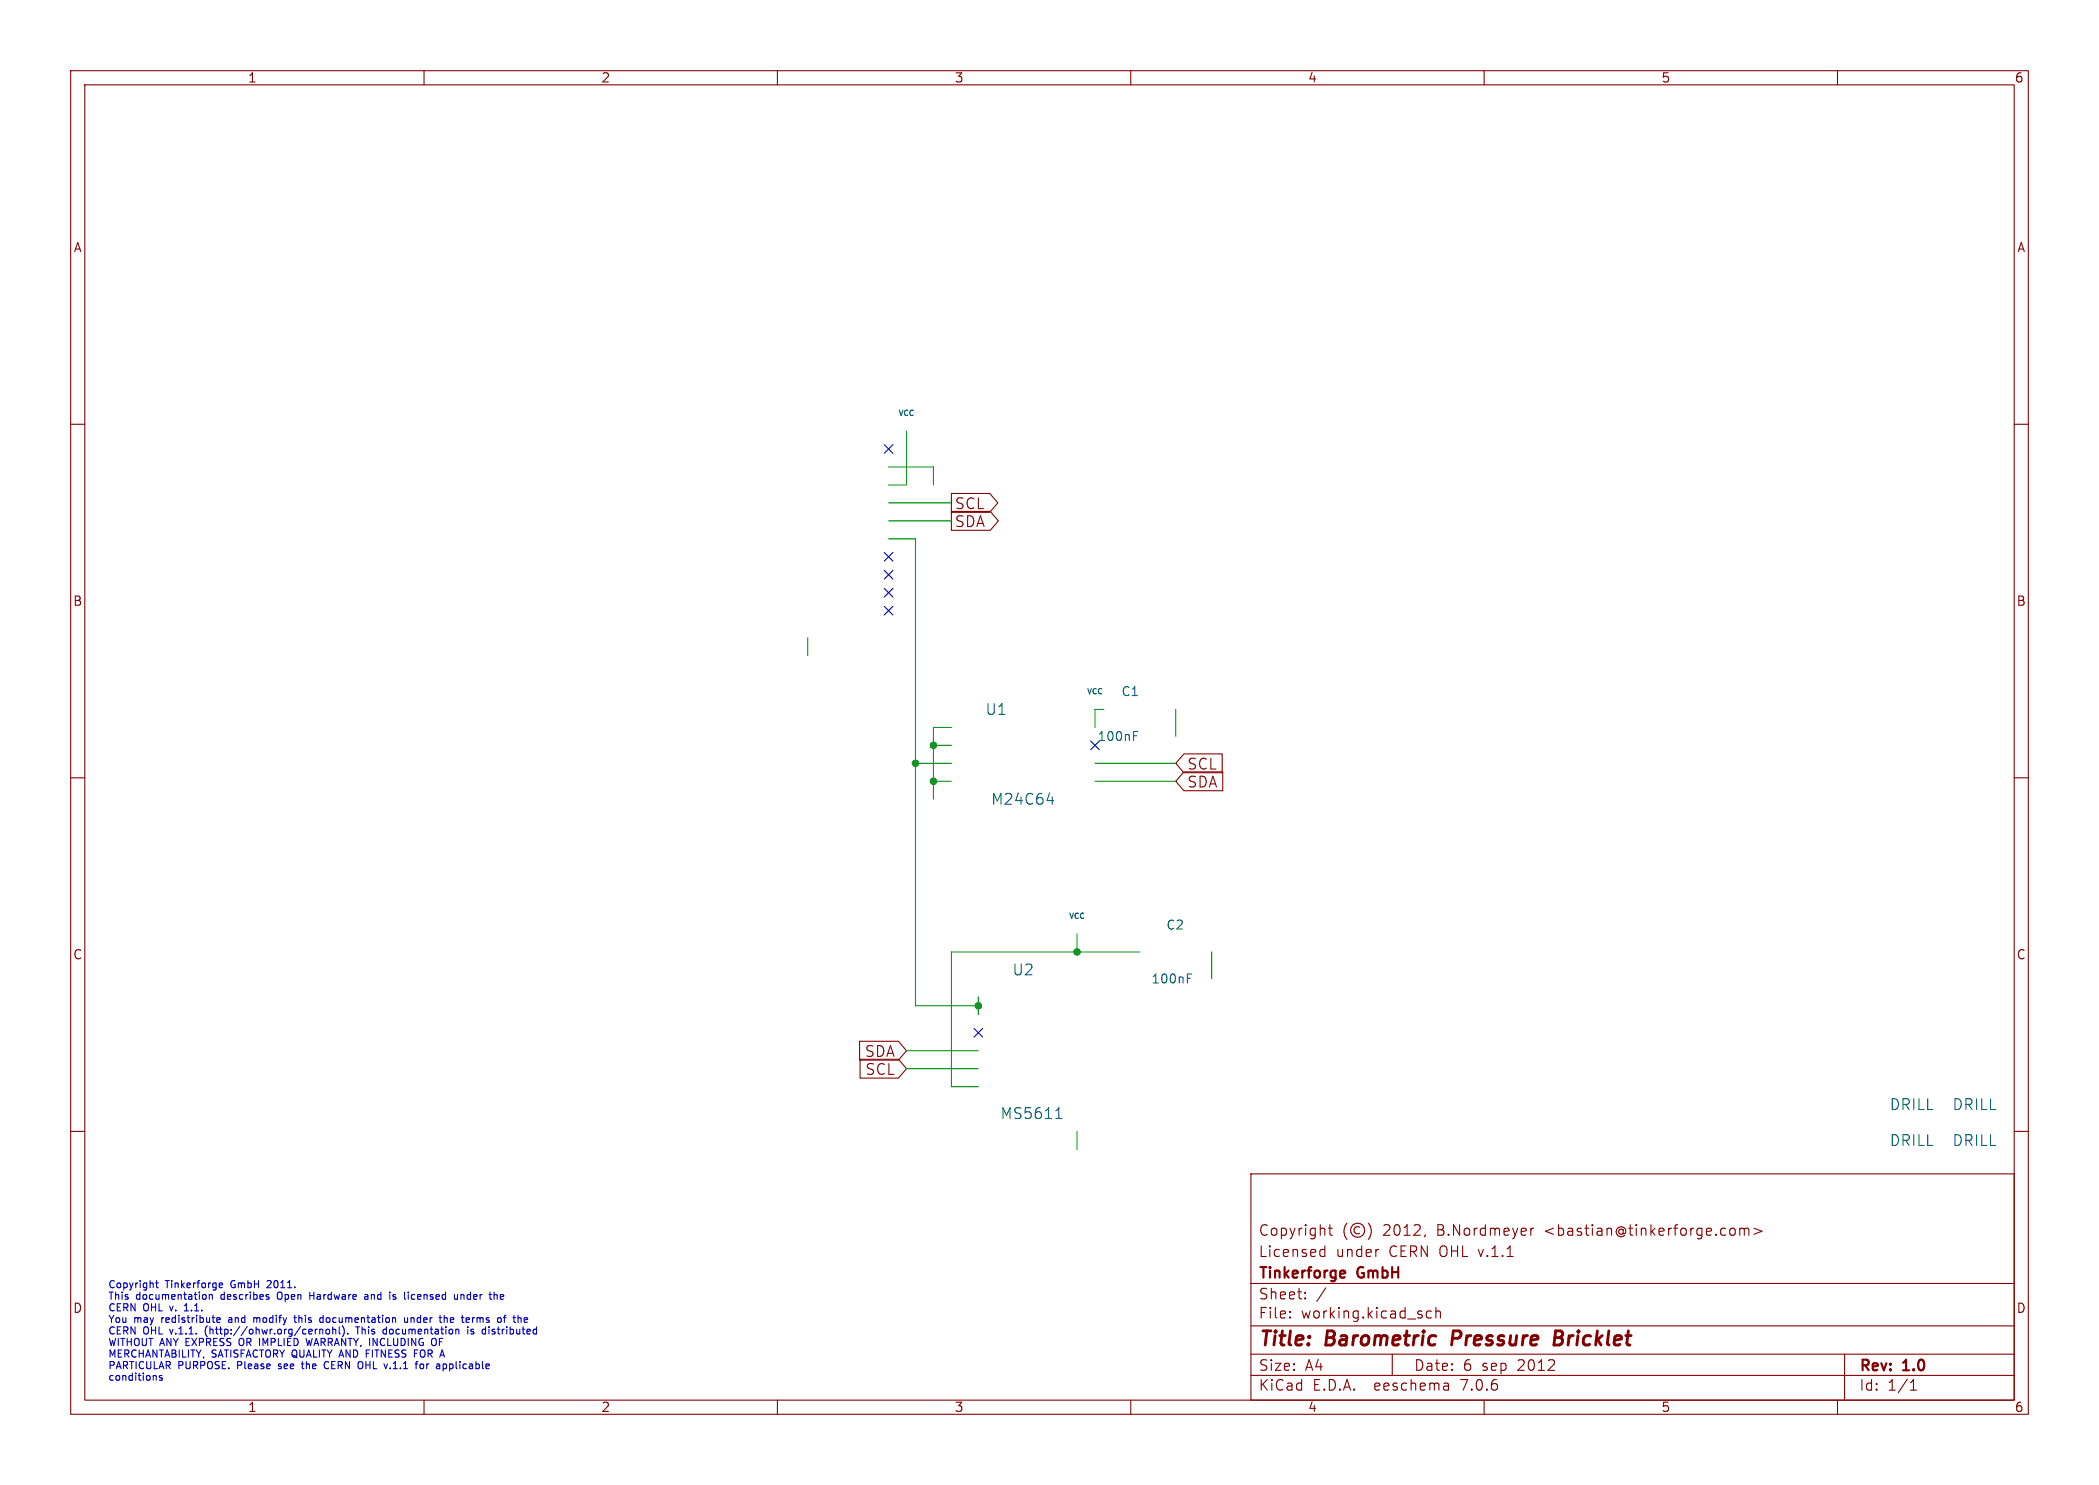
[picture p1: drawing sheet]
<svg xmlns="http://www.w3.org/2000/svg" width="297mm" height="210mm" viewBox="0 0 297 210" stroke-linecap="round" stroke-linejoin="round" font-family="sans-serif">
<g fill="none" stroke="#840000" stroke-width=".15">
<path d="M10 10h277v190h-277zM12 12h273v186h-273zM60 10v2M110 10v2M160 10v2M210 10v2M260 10v2M10 60h2M285 60h2M134.6 72.3h5.5l1.2 1.4-1.2 1.3h-5.5zM134.6 69.8h5.4l1.2 1.3-1.2 1.4h-5.4zM10 110h2"/>
<path d="M167.5 109.2h5.5v2.6h-5.5l-1.1-1.3zM167.5 106.6h5.4v2.7h-5.4l-1.1-1.3zM285 110h2M10 160h2M121.6 147.3h5.5l1.2 1.3-1.2 1.3h-5.5zM121.7 149.8h5.4l1.2 1.3-1.2 1.4h-5.4zM285 160h2M177 166h108v32h-108zM186.9 177.6l.1 .1 .5-.1M186.9 176.8l.1-.1 .5 .1M187.5 176.2v1.5M188 173.7h.5"/>
<path d="M188.2 173.2v1.3v.1l.3 .1M190.6 173a1.72 1.72 0 0 0 0 2.3M192.4 173.6a.52 .52 0 0 0-.8 .4 .52 .52 0 0 0 .8 .4M193.6 173a1.72 1.72 0 0 1 0 2.3M195 176.7h.1M201.7 174.6l-.2 .3M216.6 173.7v1M217 173.7l-.3 .1-.1 .2M245 173.7a.41 .41 0 0 1 .5 .3v.4a.41 .41 0 0 1-.5 .3M246.2 173.8a.37 .37 0 0 1 .6 .1M246.2 173.7v1M246.8 173.9l.2-.2 .4 .1 .1 .9"/>
<path d="M246.8 173.9v.8M248.2 173.7l1.1 .4-1.1 .5M60 198v2M110 198v2M160 198v2M177 194.5h108M177 191.5h108M177 187.5h108M177 181.5h108M182.5 186.3h.1l-.1 .1M182.5 186.3v.1M182.5 185.5v.1"/>
<path d="M182.5 185.5h.1l-.1 .1M184.7 183.6v.1M184.7 183.6h-.1l.1 .1M184.7 182.8v.1M184.7 182.8h-.1l.1 .1M187.6 182.1l-1.3 2M197 191.5v3M202.5 185.5l-.4-.1-.3 .3v.4l.2 .2 .1 .1 .4-.1M203.2 185.5a.37 .37 0 0 1 .6 .1v.8M203.2 184.9v1.5M204.9 195.7l.1 .9M205 196.5l-.2 .1"/>
<path d="M205 196h-.2M210 198v2M260 198v2M261 191.5v6.5M270.3 196.6h.9M270.3 195.5l.4-.4v1.5"/>
<circle cx="192.1" cy="174" r="1"/>
</g>
<path d="M205.6 188.2l-.2 2M220 189.2h.7M220.7 189.2l.2 .1M220.8 188.2h-.7l-.2 2h.7l.2-.1M220.9 189.1l-.2 .1" fill="none" stroke="#840000" stroke-width=".4"/>
<path d="M190.1 179.7l.2 .1v.2l-.7 .2M190.3 180.6l-.2 .1" fill="none" stroke="#840000" stroke-width=".3"/>
<g fill="none" stroke="#0000c2" stroke-width=".15">
<path d="M22 194.5l.1 .2v.5M22 181.4h.4M22.2 181.1v.9l.2 .1M22.9 194.6l-.2-.1-.2 .2 .1 .1 .3 .1v.2h-.4M26.1 185.4h.6M26.3 184.5l-.2 .2M28.8 183.1h.3l.1 .2-.1 .4h-.3M29.1 187.9v.7M29.6 183.2l.2-.1h.2v.6M29.6 183.1v.6M30.7 186.7l.5-.1-.1-.2-.3-.1-.1 .2v.5h.4M31 181.6l.2-.2h.2l.1 .2v.1l-.5 .1"/>
<path d="M31 182l.2 .1h.3M32.4 186.7v.3M33.9 189.4v.7M35.9 186.3v.7M36.2 186.3l-.3 .1M37.8 181.1v.1M37.9 183.4l.2 .2-.2 .1M37.9 183.1h.1M38.3 181.5l-.6 .6h.7M39.3 182.9v.7M39.4 193.5l.1 .1M39.4 192.9v.3"/>
<path d="M41.6 186.3h.3M41.7 186v.9l.2 .1M42.6 192.9h.4M42.8 192.5v.9l.2 .2M43.3 189.3l.2 1 .2-.7 .2 .7M43.8 182.7v1M43.8 183.2h.6M45.2 186.8l.2 .2h.3M45.2 188v.7M45.2 188.1l.2-.1h.2l.1 .7M45.7 186.4l-.3-.1-.2 .2M45.7 186v1"/>
<path d="M46.1 192.6a.5 .5 0 0 0-.2 .6 .5 .5 0 0 0 .5 .3M46.2 188h.2l.2 .2v.3l-.2 .2-.2-.1-.1-.1zM47.1 188.1l.1-.1h.3v.7M47.1 187.6v1.1M48 187.6v.9l.1 .2M48.5 187.5a1.19 1.19 0 0 1 0 1.5M49.2 188.6v.1M50.6 187.6v1.1M51.2 192.6a.72 .72 0 0 1 0 .9M51.6 183.1h.4l.1 .6M51.8 191.4h.4M52.1 183.3l-.4 .1-.1 .1 .1 .2h.4"/>
<path d="M54.2 188.6l.2 .1 .3-.1M54.7 188h-.3l-.2 .1M54.7 187.6v1.1M55.6 183.7h.4M56 183.1h-.3l-.1 .1v.2l.4 .1M57.2 186.3l.1 .7h.2l.2-.1M57.7 186.3v.7M57.8 182.7v.1M58.2 186.3v.7M58.3 183.1l-.1 .2 .1 .4M58.3 186.3l-.1 .1M58.6 191.4h.4"/>
<path d="M59.5 192.9h.3l.1 .2v.3l-.1 .2-.3-.1-.1-.1zM61.6 189.3a.72 .72 0 0 1 0 .9M62.7 192.9h.3l.2 .2-.1 .4h-.4M62.9 186.4l.1-.1 .2 .1 .1 .6M62.9 186v1M64.3 183.1l.1 .6h.2h.1M64.7 183.1v.6M64.8 188l.1 .1v.6M65.2 183.1v.6M65.6 183.1h-.2l-.2 .1M66.2 187.6v.1M66.2 188v.7"/>
<path d="M66.3 186.3l.1 .3-.5 .1M66.4 187h-.1M66.6 188.6h.4M66.9 186.3v.7M66.9 186.4v.1M67 188h-.2l-.2 .1 .1 .2 .3 .1M69.2 187.6v.1M69.2 188v.7M70.1 183.1l.2 .1v.5M70.8 183.1v.6M71.2 186.3h.4M71.3 183.3l-.5 .1"/>
<path d="M71.6 186l-.2 .1v.9M74.2 187h.4M74.2 186.4l.3-.1 .2 .3-.5 .1"/>
</g>
<g fill="none" stroke="#009600" stroke-width=".15">
<path d="M125.7 66h6.4v2.6M125.7 76.2h3.8v66h8.9M125.7 73.7h8.9M125.7 71.1h8.9M128.3 61v7.6h-2.6M114.3 90.2v2.5M129.5 108h5.1M132.1 110.5h2.5M132.1 105.4h2.5M134.6 102.9h-2.5v10.1M154.9 110.5h11.5M154.9 108h11.5"/>
<path d="M156.2 100.3h-1.3v2.6M166.4 100.3v3.8M152.4 132.1v2.5M161.3 134.6h-26.7v19.1h3.8M171.4 134.6v3.8M128.3 151.1h10.1M128.3 148.6h10.1M138.4 141v2.5M152.4 160v2.6"/>
</g>
<g fill="none" stroke="#000084" stroke-width=".15">
<path d="M125.1 62.9l1.2 1.2M125.1 78.1l1.2 1.2M126.3 62.9l-1.2 1.2M126.3 78.1l-1.2 1.2M125.1 85.8l1.2 1.2M125.1 83.2l1.2 1.2M125.1 80.7l1.2 1.2M126.3 85.8l-1.2 1.2M126.3 83.2l-1.2 1.2M126.3 80.7l-1.2 1.2M154.3 104.8l1.2 1.2M155.5 104.8l-1.2 1.2"/>
<path d="M137.8 145.4l1.2 1.3M139 145.4l-1.2 1.3"/>
</g>
<path d="M148.2 113.2h.9M148.9 112.7v1M160.4 104.1h.4M160.4 103.4h.6M168 138.3h.4M168 137.7h.6M149.4 158.2h.9M149.7 156.9l.1-.2v1.5" fill="none" stroke="#006464" stroke-width=".15"/>
<g fill="#009600" stroke="#009600" stroke-width=".15">
<circle cx="129.5" cy="108" r=".46"/>
<circle cx="132.1" cy="105.4" r=".46"/>
<circle cx="132.1" cy="110.5" r=".46"/>
<circle cx="138.4" cy="142.2" r=".46"/>
<circle cx="152.4" cy="134.6" r=".46"/>
</g>
<g font-size="2.8" fill="#840000">
<text x="178" y="190.9">Title:</text>
<text x="187.7" y="190.9">Barometric</text>
<text x="206.3" y="190.9">Pressure</text>
<text x="221.5" y="190.9">Bricklet</text>
</g>
<g font-size="2.1" fill="#840000">
<text x="135" y="74.8">SDA</text>
<text x="135" y="72.2">SCL</text>
<text x="167.9" y="111.6">SDA</text>
<text x="167.9" y="109">SCL</text>
<text x="122.3" y="149.7">SDA</text>
<text x="122.4" y="152.2">SCL</text>
<text x="178" y="178">Licensed</text>
<text x="178" y="175">Copyright</text>
<text x="189" y="178">under</text>
<text x="195.7" y="175">2012,</text>
<text x="196.6" y="178">CERN OHL v.1.1</text>
<text x="203.5" y="175">B.Nordmeyer</text>
<text x="218.8" y="175">&lt;bastian@tinkerforge.com&gt;</text>
<text x="178" y="184">Sheet:</text>
<text x="178" y="181.2">Tinkerforge</text>
<text x="192.2" y="181.2">GmbH</text>
<text x="178" y="186.7">File:</text>
<text x="184.1" y="186.7">working.kicad_sch</text>
<text x="178" y="196.9">KiCad</text>
<text x="178" y="194.1">Size:</text>
<text x="184.7" y="194.1">A4</text>
<text x="185.7" y="196.9">E.D.A.</text>
<text x="194.6" y="196.9">eeschema</text>
<text x="200" y="194.1">Date:</text>
<text x="207" y="196.9">7.0.6</text>
<text x="207" y="194.1">6</text>
<text x="209.7" y="194.1">sep</text>
<text x="214.9" y="194.1">2012</text>
<text x="263" y="194.3">Rev:</text>
<text x="263" y="196.9">Id:</text>
<text x="267.1" y="196.9">1/1</text>
<text x="269.4" y="194.3">1.0</text>
</g>
<g font-size="2.1" fill="#006464">
<text x="139.4" y="101.3">U1</text>
<text x="140.2" y="114">M24C64</text>
<text x="143.2" y="138.2">U2</text>
<text x="141.5" y="158.5">MS5611</text>
<text x="267.3" y="157.2">DRILL</text>
<text x="276.2" y="157.2">DRILL</text>
<text x="267.3" y="162.3">DRILL</text>
<text x="276.2" y="162.3">DRILL</text>
</g>
<g font-size="1.8" fill="#840000">
<text x="35" y="11.9">1</text>
<text x="85" y="11.9">2</text>
<text x="135" y="11.9">3</text>
<text x="185" y="11.9">4</text>
<text x="235" y="11.9">5</text>
<text x="285" y="11.9">6</text>
<text x="10.3" y="35.9">A</text>
<text x="285.3" y="35.9">A</text>
<text x="10.3" y="85.9">B</text>
<text x="285.3" y="85.9">B</text>
<text x="10.3" y="135.9">C</text>
<text x="285.3" y="135.9">C</text>
<text x="10.3" y="185.9">D</text>
<text x="285.3" y="185.9">D</text>
<text x="35" y="199.9">1</text>
<text x="85" y="199.9">2</text>
<text x="135" y="199.9">3</text>
<text x="185" y="199.9">4</text>
<text x="235" y="199.9">5</text>
<text x="285" y="199.9">6</text>
</g>
<g font-size="1.8" fill="#006464">
<text x="158.6" y="98.7">C1</text>
<text x="155.2" y="105">100nF</text>
<text x="164.9" y="131.7">C2</text>
<text x="162.8" y="139.3">100nF</text>
</g>
<g font-size="1.4" fill="#0000c2">
<text x="15.2" y="182.2">Copyright</text>
<text x="15.2" y="183.9">This</text>
<text x="15.2" y="185.5">CERN</text>
<text x="19.3" y="183.9">documentation</text>
<text x="20.3" y="185.5">OHL</text>
<text x="23.4" y="182.2">Tinkerforge</text>
<text x="24.3" y="185.5">v.</text>
<text x="26.5" y="185.5">1.1.</text>
<text x="31.5" y="183.9">describes</text>
<text x="32.9" y="182.2">GmbH</text>
<text x="38.3" y="182.2">2011.</text>
<text x="39.7" y="183.9">Open</text>
<text x="44.5" y="183.9">Hardware</text>
<text x="52.6" y="183.9">and</text>
<text x="56.3" y="183.9">is</text>
<text x="58.7" y="183.9">licensed</text>
<text x="66" y="183.9">under</text>
<text x="71.3" y="183.9">the</text>
<text x="15.2" y="187.2">You</text>
<text x="15.2" y="188.8">CERN</text>
<text x="15.2" y="190.4">WITHOUT ANY EXPRESS</text>
<text x="19" y="187.2">may</text>
<text x="20.3" y="188.8">OHL</text>
<text x="23.1" y="187.2">redistribute</text>
<text x="24.3" y="188.8">v.1.1.</text>
<text x="29.5" y="188.8">(http://ohwr.org/cernohl).</text>
<text x="32.8" y="187.2">and</text>
<text x="34.3" y="190.4">OR IMPLIED</text>
<text x="36.6" y="187.2">modify</text>
<text x="42.6" y="187.2">this</text>
<text x="44.3" y="190.4">WARRANTY, INCLUDING</text>
<text x="46.5" y="187.2">documentation</text>
<text x="51.1" y="188.8">This</text>
<text x="55.2" y="188.8">documentation</text>
<text x="58.7" y="187.2">under</text>
<text x="62.5" y="190.4">OF</text>
<text x="64" y="187.2">the</text>
<text x="67.4" y="187.2">terms</text>
<text x="67.4" y="188.8">is</text>
<text x="69.7" y="188.8">distributed</text>
<text x="72.6" y="187.2">of</text>
<text x="15.2" y="192.1">MERCHANTABILITY,</text>
<text x="15.2" y="193.7">PARTICULAR</text>
<text x="15.2" y="195.3">conditions</text>
<text x="25.2" y="193.7">PURPOSE.</text>
<text x="30" y="192.1">SATISFACTORY QUALITY AND</text>
<text x="33.8" y="193.7">Please</text>
<text x="39.9" y="193.7">see</text>
<text x="43.4" y="193.7">the</text>
<text x="46.8" y="193.7">CERN</text>
<text x="51.9" y="193.7">OHL</text>
<text x="52.5" y="192.1">FITNESS</text>
<text x="55.9" y="193.7">v.1.1</text>
<text x="59.6" y="192.1">FOR</text>
<text x="60.6" y="193.7">for</text>
<text x="63.7" y="193.7">applicable</text>
</g>
<g font-size="1.1" fill="#006464">
<text x="127" y="59">VCC</text>
<text x="153.7" y="98.4">VCC</text>
<text x="151.2" y="130.1">VCC</text>
</g>
</svg>
